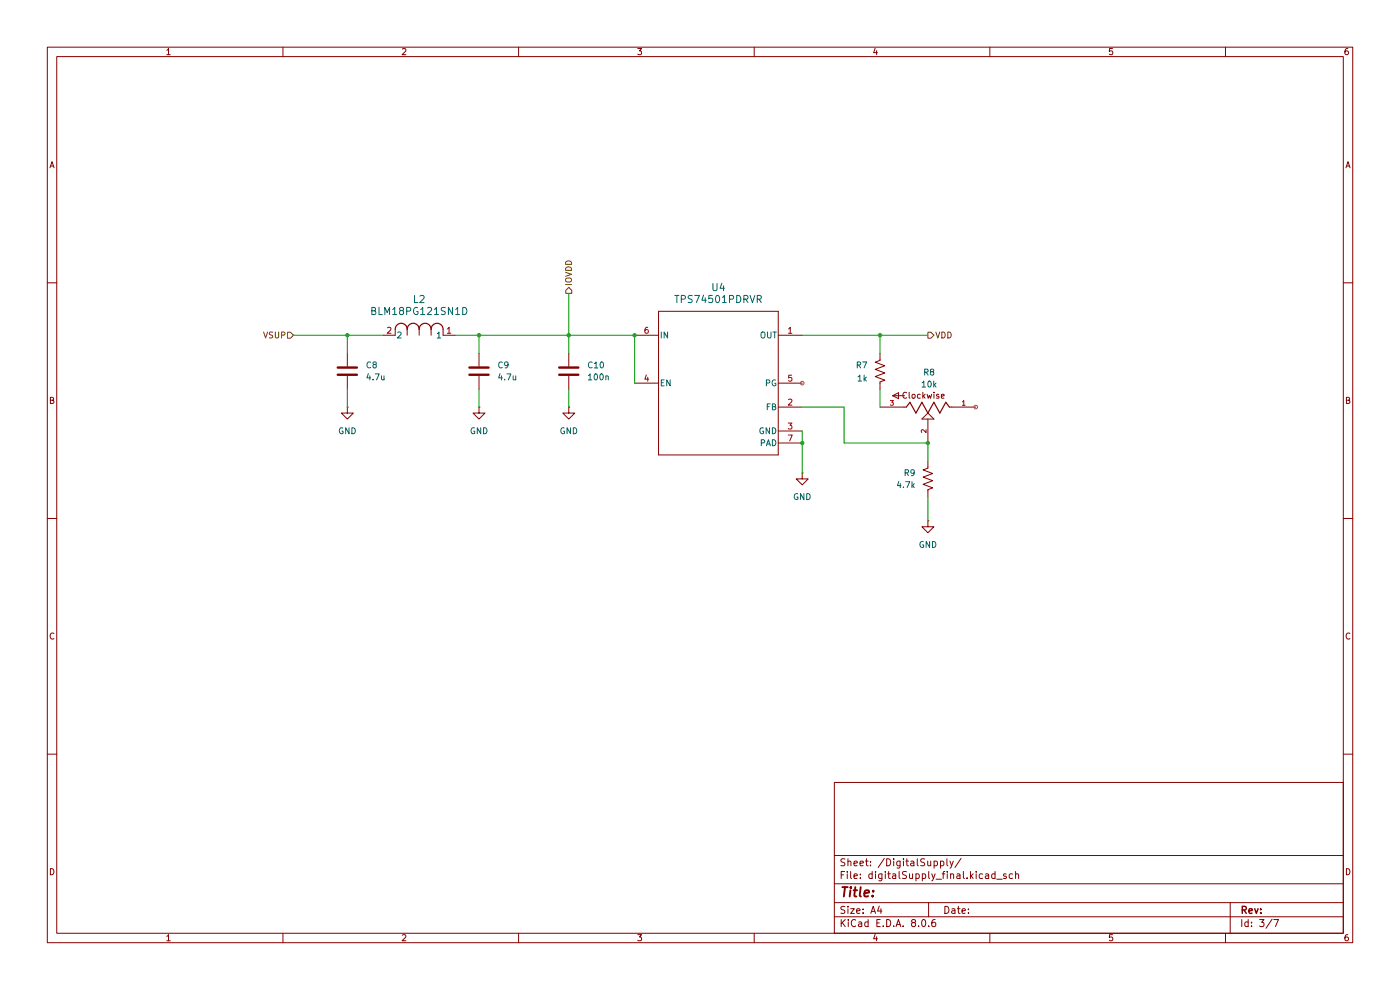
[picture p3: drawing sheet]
(kicad_sch
 (version 20231120)
 (generator "eeschema")
 (generator_version "8.0")
 (paper "A4")
 (lib_symbols
  (symbol "2024-09-16_06-39-17:BLM18PG121SN1D"
   (pin_names
    (offset 0.254)) (exclude_from_sim no) (in_bom yes) (on_board yes)
   (property "Reference" "L" (at 6.985 5.08 0) (effects (font (size 1.524 1.524))))
   (property "Value" "BLM18PG121SN1D" (at 6.985 -2.54 0) (effects (font (size 1.524 1.524))))
   (property "Footprint" "IND_BLM18_0603_MUR" (at 0 0 0) (effects (font (size 1.27 1.27)
    (italic yes)) (hide yes)))
   (property "Datasheet" "BLM18PG121SN1D" (at 0 0 0) (effects (font (size 1.27 1.27)
    (italic yes)) (hide yes)))
   (property "Description" "" (at 0 0 0) (effects (font (size 1.27 1.27)) (hide yes)))
   (property "ki_locked" "" (at 0 0 0) (effects (font (size 1.27 1.27))))
   (symbol "BLM18PG121SN1D_1_1"
    (polyline (pts (xy 2.54 0) (xy 2.54 1.27)) (stroke (width 0.2032) (type default)) (fill (type none)))
    (polyline (pts (xy 5.08 0) (xy 5.08 1.27)) (stroke (width 0.2032) (type default)) (fill (type none)))
    (polyline (pts (xy 7.62 0) (xy 7.62 1.27)) (stroke (width 0.2032) (type default)) (fill (type none)))
    (polyline (pts (xy 10.16 0) (xy 10.16 1.27)) (stroke (width 0.2032) (type default)) (fill (type none)))
    (polyline (pts (xy 12.7 0) (xy 12.7 1.27)) (stroke (width 0.2032) (type default)) (fill (type none)))
    (arc (start 5.08 1.27) (mid 3.81 2.5344) (end 2.54 1.27) (stroke (width 0.254) (type default)) (fill (type none)))
    (arc (start 7.62 1.27) (mid 6.35 2.5344) (end 5.08 1.27) (stroke (width 0.254) (type default)) (fill (type none)))
    (arc (start 10.16 1.27) (mid 8.89 2.5344) (end 7.62 1.27) (stroke (width 0.254) (type default)) (fill (type none)))
    (arc (start 12.7 1.27) (mid 11.43 2.5344) (end 10.16 1.27) (stroke (width 0.254) (type default)) (fill (type none)))
    (pin unspecified line (at 15.24 0 180) (length 2.54) (name "1" (effects (font (size 1.27 1.27)))) (number "1" (effects (font (size 1.27 1.27)))))
    (pin unspecified line (at 0 0 0) (length 2.54) (name "2" (effects (font (size 1.27 1.27)))) (number "2" (effects (font (size 1.27 1.27))))))
   (symbol "BLM18PG121SN1D_1_2"
    (arc (start -1.27 5.08) (mid -2.5344 3.81) (end -1.27 2.54) (stroke (width 0.254) (type default)) (fill (type none)))
    (arc (start -1.27 7.62) (mid -2.5344 6.35) (end -1.27 5.08) (stroke (width 0.254) (type default)) (fill (type none)))
    (arc (start -1.27 10.16) (mid -2.5344 8.89) (end -1.27 7.62) (stroke (width 0.254) (type default)) (fill (type none)))
    (arc (start -1.27 12.7) (mid -2.5344 11.43) (end -1.27 10.16) (stroke (width 0.254) (type default)) (fill (type none)))
    (polyline (pts (xy 0 2.54) (xy -1.27 2.54)) (stroke (width 0.2032) (type default)) (fill (type none)))
    (polyline (pts (xy 0 5.08) (xy -1.27 5.08)) (stroke (width 0.2032) (type default)) (fill (type none)))
    (polyline (pts (xy 0 7.62) (xy -1.27 7.62)) (stroke (width 0.2032) (type default)) (fill (type none)))
    (polyline (pts (xy 0 10.16) (xy -1.27 10.16)) (stroke (width 0.2032) (type default)) (fill (type none)))
    (polyline (pts (xy 0 12.7) (xy -1.27 12.7)) (stroke (width 0.2032) (type default)) (fill (type none)))
    (pin unspecified line (at 0 15.24 270) (length 2.54) (name "1" (effects (font (size 1.27 1.27)))) (number "1" (effects (font (size 1.27 1.27)))))
    (pin unspecified line (at 0 0 90) (length 2.54) (name "2" (effects (font (size 1.27 1.27)))) (number "2" (effects (font (size 1.27 1.27)))))))
  (symbol "Device:C"
   (pin_numbers hide)
   (pin_names
    (offset 0.254)) (exclude_from_sim no) (in_bom yes) (on_board yes)
   (property "Reference" "C" (at 0.635 2.54 0) (effects (font (size 1.27 1.27)) (justify left)))
   (property "Value" "C" (at 0.635 -2.54 0) (effects (font (size 1.27 1.27)) (justify left)))
   (property "Footprint" "" (at 0.9652 -3.81 0) (effects (font (size 1.27 1.27)) (hide yes)))
   (property "Datasheet" "~" (at 0 0 0) (effects (font (size 1.27 1.27)) (hide yes)))
   (property "Description" "Unpolarized capacitor" (at 0 0 0) (effects (font (size 1.27 1.27)) (hide yes)))
   (symbol "C_0_1"
    (polyline (pts (xy -2.032 -0.762) (xy 2.032 -0.762)) (stroke (width 0.508) (type default)) (fill (type none)))
    (polyline (pts (xy -2.032 0.762) (xy 2.032 0.762)) (stroke (width 0.508) (type default)) (fill (type none))))
   (symbol "C_1_1"
    (pin passive line (at 0 3.81 270) (length 2.794) (name "~" (effects (font (size 1.27 1.27)))) (number "1" (effects (font (size 1.27 1.27)))))
    (pin passive line (at 0 -3.81 90) (length 2.794) (name "~" (effects (font (size 1.27 1.27)))) (number "2" (effects (font (size 1.27 1.27)))))))
  (symbol "Device:R_US"
   (pin_numbers hide)
   (pin_names
    (offset 0)) (exclude_from_sim no) (in_bom yes) (on_board yes)
   (property "Reference" "R" (at 2.54 0 90) (effects (font (size 1.27 1.27))))
   (property "Value" "R_US" (at -2.54 0 90) (effects (font (size 1.27 1.27))))
   (property "Footprint" "" (at 1.016 -0.254 90) (effects (font (size 1.27 1.27)) (hide yes)))
   (property "Datasheet" "~" (at 0 0 0) (effects (font (size 1.27 1.27)) (hide yes)))
   (property "Description" "Resistor, US symbol" (at 0 0 0) (effects (font (size 1.27 1.27)) (hide yes)))
   (symbol "R_US_0_1"
    (polyline (pts (xy 0 -2.286) (xy 0 -2.54)) (stroke (width 0) (type default)) (fill (type none)))
    (polyline (pts (xy 0 2.286) (xy 0 2.54)) (stroke (width 0) (type default)) (fill (type none)))
    (polyline (pts (xy 0 -0.762) (xy 1.016 -1.143) (xy 0 -1.524) (xy -1.016 -1.905) (xy 0 -2.286)) (stroke (width 0) (type default)) (fill (type none)))
    (polyline (pts (xy 0 0.762) (xy 1.016 0.381) (xy 0 0) (xy -1.016 -0.381) (xy 0 -0.762)) (stroke (width 0) (type default)) (fill (type none)))
    (polyline (pts (xy 0 2.286) (xy 1.016 1.905) (xy 0 1.524) (xy -1.016 1.143) (xy 0 0.762)) (stroke (width 0) (type default)) (fill (type none))))
   (symbol "R_US_1_1"
    (pin passive line (at 0 3.81 270) (length 1.27) (name "~" (effects (font (size 1.27 1.27)))) (number "1" (effects (font (size 1.27 1.27)))))
    (pin passive line (at 0 -3.81 90) (length 1.27) (name "~" (effects (font (size 1.27 1.27)))) (number "2" (effects (font (size 1.27 1.27)))))))
  (symbol "TPS745_LDO:TPS74501PDRVR"
   (pin_names
    (offset 0.254)) (exclude_from_sim no) (in_bom yes) (on_board yes)
   (property "Reference" "U" (at 0 2.54 0) (effects (font (size 1.524 1.524))))
   (property "Value" "TPS74501PDRVR" (at 0 0 0) (effects (font (size 1.524 1.524))))
   (property "Footprint" "DRV0006A" (at 0 0 0) (effects (font (size 1.27 1.27)
    (italic yes)) (hide yes)))
   (property "Datasheet" "TPS74501PDRVR" (at 0 0 0) (effects (font (size 1.27 1.27)
    (italic yes)) (hide yes)))
   (property "Description" "" (at 0 0 0) (effects (font (size 1.27 1.27)) (hide yes)))
   (property "ki_locked" "" (at 0 0 0) (effects (font (size 1.27 1.27))))
   (symbol "TPS74501PDRVR_0_1"
    (polyline (pts (xy -12.7 -15.24) (xy 12.7 -15.24)) (stroke (width 0.2032) (type default)) (fill (type none)))
    (polyline (pts (xy -12.7 15.24) (xy -12.7 -15.24)) (stroke (width 0.2032) (type default)) (fill (type none)))
    (polyline (pts (xy 12.7 -15.24) (xy 12.7 15.24)) (stroke (width 0.2032) (type default)) (fill (type none)))
    (polyline (pts (xy 12.7 15.24) (xy -12.7 15.24)) (stroke (width 0.2032) (type default)) (fill (type none)))
    (pin power_in line (at 17.78 10.16 180) (length 5.08) (name "OUT" (effects (font (size 1.27 1.27)))) (number "1" (effects (font (size 1.27 1.27)))))
    (pin input line (at 17.78 -5.08 180) (length 5.08) (name "FB" (effects (font (size 1.27 1.27)))) (number "2" (effects (font (size 1.27 1.27)))))
    (pin power_in line (at 17.78 -10.16 180) (length 5.08) (name "GND" (effects (font (size 1.27 1.27)))) (number "3" (effects (font (size 1.27 1.27)))))
    (pin input line (at -17.78 0 0) (length 5.08) (name "EN" (effects (font (size 1.27 1.27)))) (number "4" (effects (font (size 1.27 1.27)))))
    (pin open_collector line (at 17.78 0 180) (length 5.08) (name "PG" (effects (font (size 1.27 1.27)))) (number "5" (effects (font (size 1.27 1.27)))))
    (pin power_in line (at -17.78 10.16 0) (length 5.08) (name "IN" (effects (font (size 1.27 1.27)))) (number "6" (effects (font (size 1.27 1.27)))))
    (pin power_in line (at 17.78 -12.7 180) (length 5.08) (name "PAD" (effects (font (size 1.27 1.27)))) (number "7" (effects (font (size 1.27 1.27)))))))
  (symbol "pot_10turn:PV37W103C01B00"
   (pin_names
    (offset 1.016)) (exclude_from_sim no) (in_bom yes) (on_board yes)
   (property "Reference" "R" (at -10.6887 7.6348 0) (effects (font (size 1.27 1.27)) (justify left bottom)))
   (property "Value" "PV37W103C01B00" (at -10.6887 -5.5953 0) (effects (font (size 1.27 1.27)) (justify left bottom)))
   (property "Footprint" "PV37W103C01B00:TRIM_PV37W103C01B00" (at 0 0 0) (effects (font (size 1.27 1.27)) (justify bottom) (hide yes)))
   (property "Datasheet" "" (at 0 0 0) (effects (font (size 1.27 1.27)) (hide yes)))
   (property "Description" "" (at 0 0 0) (effects (font (size 1.27 1.27)) (hide yes)))
   (property "PARTREV" "08/19" (at 0 0 0) (effects (font (size 1.27 1.27)) (justify bottom) (hide yes)))
   (property "STANDARD" "Manufacturer recommendations" (at 0 0 0) (effects (font (size 1.27 1.27)) (justify bottom) (hide yes)))
   (property "MAXIMUM_PACKAGE_HEIGHT" "7.75 mm" (at 0 0 0) (effects (font (size 1.27 1.27)) (justify bottom) (hide yes)))
   (property "MANUFACTURER" "Bourns" (at 0 0 0) (effects (font (size 1.27 1.27)) (justify bottom) (hide yes)))
   (symbol "PV37W103C01B00_0_0"
    (polyline (pts (xy -4.572 0) (xy -5.08 0)) (stroke (width 0.1524) (type default)) (fill (type none)))
    (polyline (pts (xy -3.81 -1.016) (xy -4.572 0)) (stroke (width 0.254) (type default)) (fill (type none)))
    (polyline (pts (xy -2.54 1.27) (xy -3.81 -1.016)) (stroke (width 0.254) (type default)) (fill (type none)))
    (polyline (pts (xy -1.27 -1.016) (xy -2.54 1.27)) (stroke (width 0.254) (type default)) (fill (type none)))
    (polyline (pts (xy -1.27 2.54) (xy 1.27 2.54)) (stroke (width 0.2032) (type default)) (fill (type none)))
    (polyline (pts (xy 0 1.27) (xy -1.27 -1.016)) (stroke (width 0.254) (type default)) (fill (type none)))
    (polyline (pts (xy 0 1.27) (xy -1.27 2.54)) (stroke (width 0.2032) (type default)) (fill (type none)))
    (polyline (pts (xy 1.27 -1.016) (xy 0 1.27)) (stroke (width 0.254) (type default)) (fill (type none)))
    (polyline (pts (xy 1.27 2.54) (xy 0 1.27)) (stroke (width 0.2032) (type default)) (fill (type none)))
    (polyline (pts (xy 2.54 1.27) (xy 1.27 -1.016)) (stroke (width 0.254) (type default)) (fill (type none)))
    (polyline (pts (xy 3.81 -1.016) (xy 2.54 1.27)) (stroke (width 0.254) (type default)) (fill (type none)))
    (polyline (pts (xy 4.572 0) (xy 3.81 -1.016)) (stroke (width 0.254) (type default)) (fill (type none)))
    (polyline (pts (xy 4.953 -2.413) (xy 7.493 -2.413)) (stroke (width 0.1524) (type default)) (fill (type none)))
    (polyline (pts (xy 5.08 0) (xy 4.572 0)) (stroke (width 0.1524) (type default)) (fill (type none)))
    (polyline (pts (xy 6.223 -3.048) (xy 6.223 -1.778)) (stroke (width 0.1524) (type default)) (fill (type none)))
    (polyline (pts (xy 6.223 -1.778) (xy 7.493 -2.413)) (stroke (width 0.1524) (type default)) (fill (type none)))
    (polyline (pts (xy 7.493 -2.413) (xy 6.223 -3.048)) (stroke (width 0.1524) (type default)) (fill (type none)))
    (text "Clockwise" (at -3.81 -3.175 0) (effects (font (size 1.27 1.27)) (justify left bottom)))
    (pin passive line (at -10.16 0 0) (length 5.08) (name "~" (effects (font (size 1.016 1.016)))) (number "1" (effects (font (size 1.016 1.016)))))
    (pin passive line (at 0 7.62 270) (length 5.08) (name "~" (effects (font (size 1.016 1.016)))) (number "2" (effects (font (size 1.016 1.016)))))
    (pin passive line (at 10.16 0 180) (length 5.08) (name "~" (effects (font (size 1.016 1.016)))) (number "3" (effects (font (size 1.016 1.016)))))))
  (symbol "power:GND"
   (power)
   (pin_numbers hide)
   (pin_names
    (offset 0) hide) (exclude_from_sim no) (in_bom yes) (on_board yes)
   (property "Reference" "#PWR" (at 0 -6.35 0) (effects (font (size 1.27 1.27)) (hide yes)))
   (property "Value" "GND" (at 0 -3.81 0) (effects (font (size 1.27 1.27))))
   (property "Footprint" "" (at 0 0 0) (effects (font (size 1.27 1.27)) (hide yes)))
   (property "Datasheet" "" (at 0 0 0) (effects (font (size 1.27 1.27)) (hide yes)))
   (property "Description" "Power symbol creates a global label with name \"GND\" , ground" (at 0 0 0) (effects (font (size 1.27 1.27)) (hide yes)))
   (symbol "GND_0_1"
    (polyline (pts (xy 0 0) (xy 0 -1.27) (xy 1.27 -1.27) (xy 0 -2.54) (xy -1.27 -1.27) (xy 0 -1.27)) (stroke (width 0) (type default)) (fill (type none))))
   (symbol "GND_1_1"
    (pin power_in line (at 0 0 270) (length 0) (name "~" (effects (font (size 1.27 1.27)))) (number "1" (effects (font (size 1.27 1.27))))))))
 (junction
  (at 170.18 93.98)
  (diameter 0)
  (color 0 0 0 0))
 (junction
  (at 101.6 71.12)
  (diameter 0)
  (color 0 0 0 0))
 (junction
  (at 196.85 93.98)
  (diameter 0)
  (color 0 0 0 0))
 (junction
  (at 134.62 71.12)
  (diameter 0)
  (color 0 0 0 0))
 (junction
  (at 186.69 71.12)
  (diameter 0)
  (color 0 0 0 0))
 (junction
  (at 73.66 71.12)
  (diameter 0)
  (color 0 0 0 0))
 (junction
  (at 120.65 71.12)
  (diameter 0)
  (color 0 0 0 0))
 (wire
  (pts (xy 196.85 105.41) (xy 196.85 110.49))
  (stroke (width 0) (type default)))
 (wire
  (pts (xy 120.65 82.55) (xy 120.65 86.36))
  (stroke (width 0) (type default)))
 (wire
  (pts (xy 62.23 71.12) (xy 73.66 71.12))
  (stroke (width 0) (type default)))
 (wire
  (pts (xy 186.69 71.12) (xy 186.69 74.93))
  (stroke (width 0) (type default)))
 (wire
  (pts (xy 96.52 71.12) (xy 101.6 71.12))
  (stroke (width 0) (type default)))
 (wire
  (pts (xy 134.62 71.12) (xy 134.62 81.28))
  (stroke (width 0) (type default)))
 (wire
  (pts (xy 186.69 71.12) (xy 196.85 71.12))
  (stroke (width 0) (type default)))
 (wire
  (pts (xy 179.07 86.36) (xy 170.18 86.36))
  (stroke (width 0) (type default)))
 (wire
  (pts (xy 120.65 71.12) (xy 134.62 71.12))
  (stroke (width 0) (type default)))
 (wire
  (pts (xy 101.6 71.12) (xy 120.65 71.12))
  (stroke (width 0) (type default)))
 (wire
  (pts (xy 73.66 71.12) (xy 81.28 71.12))
  (stroke (width 0) (type default)))
 (wire
  (pts (xy 101.6 71.12) (xy 101.6 74.93))
  (stroke (width 0) (type default)))
 (wire
  (pts (xy 179.07 93.98) (xy 179.07 86.36))
  (stroke (width 0) (type default)))
 (wire
  (pts (xy 170.18 91.44) (xy 170.18 93.98))
  (stroke (width 0) (type default)))
 (wire
  (pts (xy 179.07 93.98) (xy 196.85 93.98))
  (stroke (width 0) (type default)))
 (wire
  (pts (xy 170.18 71.12) (xy 186.69 71.12))
  (stroke (width 0) (type default)))
 (wire
  (pts (xy 101.6 82.55) (xy 101.6 86.36))
  (stroke (width 0) (type default)))
 (wire
  (pts (xy 120.65 71.12) (xy 120.65 62.23))
  (stroke (width 0) (type default)))
 (wire
  (pts (xy 120.65 71.12) (xy 120.65 74.93))
  (stroke (width 0) (type default)))
 (wire
  (pts (xy 73.66 82.55) (xy 73.66 86.36))
  (stroke (width 0) (type default)))
 (wire
  (pts (xy 196.85 93.98) (xy 196.85 97.79))
  (stroke (width 0) (type default)))
 (wire
  (pts (xy 186.69 82.55) (xy 186.69 86.36))
  (stroke (width 0) (type default)))
 (wire
  (pts (xy 73.66 71.12) (xy 73.66 74.93))
  (stroke (width 0) (type default)))
 (wire
  (pts (xy 170.18 93.98) (xy 170.18 100.33))
  (stroke (width 0) (type default)))
 (hierarchical_label "VSUP"
  (shape input)
  (at 62.23 71.12 180)
  (fields_autoplaced yes)
  (effects (font (size 1.27 1.27)) (justify right)))
 (hierarchical_label "VDD"
  (shape output)
  (at 196.85 71.12 0)
  (fields_autoplaced yes)
  (effects (font (size 1.27 1.27)) (justify left)))
 (hierarchical_label "IOVDD"
  (shape output)
  (at 120.65 62.23 90)
  (fields_autoplaced yes)
  (effects (font (size 1.27 1.27)) (justify left)))
 (symbol
  (lib_id "pot_10turn:PV37W103C01B00")
  (at 196.85 86.36 180)
  (unit 1)
  (exclude_from_sim no)
  (in_bom yes)
  (on_board yes)
  (dnp no)
  (property "Reference" "R8" (at 197.104 78.994 0) (effects (font (size 1.27 1.27))))
  (property "Value" "10k" (at 197.104 81.534 0) (effects (font (size 1.27 1.27))))
  (property "Footprint" "ECE628_lib:potentiometer_10turn" (at 196.85 86.36 0) (effects (font (size 1.27 1.27)) (justify bottom) (hide yes)))
  (property "Datasheet" "" (at 196.85 86.36 0) (effects (font (size 1.27 1.27)) (hide yes)))
  (property "Description" "" (at 196.85 86.36 0) (effects (font (size 1.27 1.27)) (hide yes)))
  (property "PARTREV" "08/19" (at 196.85 86.36 0) (effects (font (size 1.27 1.27)) (justify bottom) (hide yes)))
  (property "STANDARD" "Manufacturer recommendations" (at 196.85 86.36 0) (effects (font (size 1.27 1.27)) (justify bottom) (hide yes)))
  (property "MAXIMUM_PACKAGE_HEIGHT" "7.75 mm" (at 196.85 86.36 0) (effects (font (size 1.27 1.27)) (justify bottom) (hide yes)))
  (property "MANUFACTURER" "Bourns" (at 196.85 86.36 0) (effects (font (size 1.27 1.27)) (justify bottom) (hide yes)))
  (property "Sim.Device" "R" (at 196.85 86.36 0) (effects (font (size 1.27 1.27)) (hide yes)))
  (property "Sim.Type" "POT" (at 196.85 86.36 0) (effects (font (size 1.27 1.27)) (hide yes)))
  (property "Sim.Pins" "1=r0 2=wiper 3=r1" (at 196.85 86.36 0) (effects (font (size 1.27 1.27)) (hide yes)))
  (property "Sim.Params" "r=10k pos=0.5" (at 196.85 86.36 0) (effects (font (size 1.27 1.27)) (hide yes)))
  (pin "1")
  (pin "3")
  (pin "2")
  (instances (project "board_main" (path "" (reference "R8") (unit 1))) (project "" (path "" (reference "R?") (unit 1)))))
 (symbol
  (lib_id "Device:C")
  (at 101.6 78.74 0)
  (unit 1)
  (exclude_from_sim no)
  (in_bom yes)
  (on_board yes)
  (dnp no)
  (fields_autoplaced yes)
  (property "Reference" "C9" (at 105.41 77.4699 0) (effects (font (size 1.27 1.27)) (justify left)))
  (property "Value" "4.7u" (at 105.41 80.0099 0) (effects (font (size 1.27 1.27)) (justify left)))
  (property "Footprint" "Capacitor_SMD:C_0603_1608Metric" (at 102.5652 82.55 0) (effects (font (size 1.27 1.27)) (hide yes)))
  (property "Datasheet" "~" (at 101.6 78.74 0) (effects (font (size 1.27 1.27)) (hide yes)))
  (property "Description" "Unpolarized capacitor" (at 101.6 78.74 0) (effects (font (size 1.27 1.27)) (hide yes)))
  (pin "2")
  (pin "1")
  (instances (project "board_main" (path "" (reference "C9") (unit 1))) (project "digitalSupply_final_sim" (path "" (reference "C?") (unit 1)))))
 (symbol
  (lib_id "Device:C")
  (at 73.66 78.74 0)
  (unit 1)
  (exclude_from_sim no)
  (in_bom yes)
  (on_board yes)
  (dnp no)
  (fields_autoplaced yes)
  (property "Reference" "C8" (at 77.47 77.4699 0) (effects (font (size 1.27 1.27)) (justify left)))
  (property "Value" "4.7u" (at 77.47 80.0099 0) (effects (font (size 1.27 1.27)) (justify left)))
  (property "Footprint" "Capacitor_SMD:C_0603_1608Metric" (at 74.6252 82.55 0) (effects (font (size 1.27 1.27)) (hide yes)))
  (property "Datasheet" "~" (at 73.66 78.74 0) (effects (font (size 1.27 1.27)) (hide yes)))
  (property "Description" "Unpolarized capacitor" (at 73.66 78.74 0) (effects (font (size 1.27 1.27)) (hide yes)))
  (pin "2")
  (pin "1")
  (instances (project "board_main" (path "" (reference "C8") (unit 1))) (project "digitalSupply_final_sim" (path "" (reference "C?") (unit 1)))))
 (symbol
  (lib_id "Device:C")
  (at 120.65 78.74 0)
  (unit 1)
  (exclude_from_sim no)
  (in_bom yes)
  (on_board yes)
  (dnp no)
  (fields_autoplaced yes)
  (property "Reference" "C10" (at 124.46 77.4699 0) (effects (font (size 1.27 1.27)) (justify left)))
  (property "Value" "100n" (at 124.46 80.0099 0) (effects (font (size 1.27 1.27)) (justify left)))
  (property "Footprint" "Capacitor_SMD:C_0402_1005Metric" (at 121.6152 82.55 0) (effects (font (size 1.27 1.27)) (hide yes)))
  (property "Datasheet" "~" (at 120.65 78.74 0) (effects (font (size 1.27 1.27)) (hide yes)))
  (property "Description" "Unpolarized capacitor" (at 120.65 78.74 0) (effects (font (size 1.27 1.27)) (hide yes)))
  (pin "2")
  (pin "1")
  (instances (project "board_main" (path "" (reference "C10") (unit 1))) (project "digitalSupply_final_sim" (path "" (reference "C?") (unit 1)))))
 (symbol
  (lib_id "power:GND")
  (at 101.6 86.36 0)
  (unit 1)
  (exclude_from_sim no)
  (in_bom yes)
  (on_board yes)
  (dnp no)
  (fields_autoplaced yes)
  (property "Reference" "#PWR011" (at 101.6 92.71 0) (effects (font (size 1.27 1.27)) (hide yes)))
  (property "Value" "GND" (at 101.6 91.44 0) (effects (font (size 1.27 1.27))))
  (property "Footprint" "" (at 101.6 86.36 0) (effects (font (size 1.27 1.27)) (hide yes)))
  (property "Datasheet" "" (at 101.6 86.36 0) (effects (font (size 1.27 1.27)) (hide yes)))
  (property "Description" "Power symbol creates a global label with name \"GND\" , ground" (at 101.6 86.36 0) (effects (font (size 1.27 1.27)) (hide yes)))
  (pin "1")
  (instances (project "board_main" (path "" (reference "#PWR011") (unit 1))) (project "digitalSupply_final" (path "" (reference "#PWR?") (unit 1)))))
 (symbol
  (lib_id "2024-09-16_06-39-17:BLM18PG121SN1D")
  (at 81.28 71.12 0)
  (unit 1)
  (exclude_from_sim no)
  (in_bom yes)
  (on_board yes)
  (dnp no)
  (fields_autoplaced yes)
  (property "Reference" "L2" (at 88.9 63.5 0) (effects (font (size 1.524 1.524))))
  (property "Value" "BLM18PG121SN1D" (at 88.9 66.04 0) (effects (font (size 1.524 1.524))))
  (property "Footprint" "ferriteBead120OhmFootprints:IND_BLM18_0603_MUR" (at 81.28 71.12 0) (effects (font (size 1.27 1.27)
    (italic yes)) (hide yes)))
  (property "Datasheet" "BLM18PG121SN1D" (at 81.28 71.12 0) (effects (font (size 1.27 1.27)
    (italic yes)) (hide yes)))
  (property "Description" "" (at 81.28 71.12 0) (effects (font (size 1.27 1.27)) (hide yes)))
  (property "Sim.Library" "/home/maxwell/github-repos/sp-24-EE628/6_Test/2_PCB/test_board_1/TestBoardEDA/models/BLM18PG121SN1.mod" (at 81.28 71.12 0) (effects (font (size 1.27 1.27)) (hide yes)))
  (property "Sim.Name" "BLM18PG121SN1" (at 81.28 71.12 0) (effects (font (size 1.27 1.27)) (hide yes)))
  (property "Sim.Device" "SUBCKT" (at 81.28 71.12 0) (effects (font (size 1.27 1.27)) (hide yes)))
  (property "Sim.Pins" "1=port1 2=port2" (at 81.28 71.12 0) (effects (font (size 1.27 1.27)) (hide yes)))
  (pin "2")
  (pin "1")
  (instances (project "board_main" (path "" (reference "L2") (unit 1))) (project "digitalSupply_final" (path "" (reference "L?") (unit 1)))))
 (symbol
  (lib_id "Device:R_US")
  (at 186.69 78.74 0)
  (mirror y)
  (unit 1)
  (exclude_from_sim no)
  (in_bom yes)
  (on_board yes)
  (dnp no)
  (property "Reference" "R7" (at 184.15 77.4699 0) (effects (font (size 1.27 1.27)) (justify left)))
  (property "Value" "1k" (at 184.15 80.264 0) (effects (font (size 1.27 1.27)) (justify left)))
  (property "Footprint" "Resistor_SMD:R_0402_1005Metric" (at 185.674 78.994 90) (effects (font (size 1.27 1.27)) (hide yes)))
  (property "Datasheet" "~" (at 186.69 78.74 0) (effects (font (size 1.27 1.27)) (hide yes)))
  (property "Description" "Resistor, US symbol" (at 186.69 78.74 0) (effects (font (size 1.27 1.27)) (hide yes)))
  (pin "2")
  (pin "1")
  (instances (project "board_main" (path "" (reference "R7") (unit 1)))))
 (symbol
  (lib_id "power:GND")
  (at 120.65 86.36 0)
  (unit 1)
  (exclude_from_sim no)
  (in_bom yes)
  (on_board yes)
  (dnp no)
  (fields_autoplaced yes)
  (property "Reference" "#PWR012" (at 120.65 92.71 0) (effects (font (size 1.27 1.27)) (hide yes)))
  (property "Value" "GND" (at 120.65 91.44 0) (effects (font (size 1.27 1.27))))
  (property "Footprint" "" (at 120.65 86.36 0) (effects (font (size 1.27 1.27)) (hide yes)))
  (property "Datasheet" "" (at 120.65 86.36 0) (effects (font (size 1.27 1.27)) (hide yes)))
  (property "Description" "Power symbol creates a global label with name \"GND\" , ground" (at 120.65 86.36 0) (effects (font (size 1.27 1.27)) (hide yes)))
  (pin "1")
  (instances (project "board_main" (path "" (reference "#PWR012") (unit 1))) (project "digitalSupply_final" (path "" (reference "#PWR?") (unit 1)))))
 (symbol
  (lib_id "power:GND")
  (at 73.66 86.36 0)
  (unit 1)
  (exclude_from_sim no)
  (in_bom yes)
  (on_board yes)
  (dnp no)
  (fields_autoplaced yes)
  (property "Reference" "#PWR010" (at 73.66 92.71 0) (effects (font (size 1.27 1.27)) (hide yes)))
  (property "Value" "GND" (at 73.66 91.44 0) (effects (font (size 1.27 1.27))))
  (property "Footprint" "" (at 73.66 86.36 0) (effects (font (size 1.27 1.27)) (hide yes)))
  (property "Datasheet" "" (at 73.66 86.36 0) (effects (font (size 1.27 1.27)) (hide yes)))
  (property "Description" "Power symbol creates a global label with name \"GND\" , ground" (at 73.66 86.36 0) (effects (font (size 1.27 1.27)) (hide yes)))
  (pin "1")
  (instances (project "board_main" (path "" (reference "#PWR010") (unit 1))) (project "digitalSupply_final" (path "" (reference "#PWR?") (unit 1)))))
 (symbol
  (lib_id "Device:R_US")
  (at 196.85 101.6 0)
  (mirror y)
  (unit 1)
  (exclude_from_sim no)
  (in_bom yes)
  (on_board yes)
  (dnp no)
  (property "Reference" "R9" (at 194.31 100.3299 0) (effects (font (size 1.27 1.27)) (justify left)))
  (property "Value" "4.7k" (at 194.31 102.8699 0) (effects (font (size 1.27 1.27)) (justify left)))
  (property "Footprint" "Resistor_SMD:R_0402_1005Metric" (at 195.834 101.854 90) (effects (font (size 1.27 1.27)) (hide yes)))
  (property "Datasheet" "~" (at 196.85 101.6 0) (effects (font (size 1.27 1.27)) (hide yes)))
  (property "Description" "Resistor, US symbol" (at 196.85 101.6 0) (effects (font (size 1.27 1.27)) (hide yes)))
  (pin "2")
  (pin "1")
  (instances (project "board_main" (path "" (reference "R9") (unit 1)))))
 (symbol
  (lib_id "power:GND")
  (at 170.18 100.33 0)
  (unit 1)
  (exclude_from_sim no)
  (in_bom yes)
  (on_board yes)
  (dnp no)
  (fields_autoplaced yes)
  (property "Reference" "#PWR013" (at 170.18 106.68 0) (effects (font (size 1.27 1.27)) (hide yes)))
  (property "Value" "GND" (at 170.18 105.41 0) (effects (font (size 1.27 1.27))))
  (property "Footprint" "" (at 170.18 100.33 0) (effects (font (size 1.27 1.27)) (hide yes)))
  (property "Datasheet" "" (at 170.18 100.33 0) (effects (font (size 1.27 1.27)) (hide yes)))
  (property "Description" "Power symbol creates a global label with name \"GND\" , ground" (at 170.18 100.33 0) (effects (font (size 1.27 1.27)) (hide yes)))
  (pin "1")
  (instances (project "board_main" (path "" (reference "#PWR013") (unit 1))) (project "digitalSupply_final" (path "" (reference "#PWR?") (unit 1)))))
 (symbol
  (lib_id "TPS745_LDO:TPS74501PDRVR")
  (at 152.4 81.28 0)
  (unit 1)
  (exclude_from_sim no)
  (in_bom yes)
  (on_board yes)
  (dnp no)
  (fields_autoplaced yes)
  (property "Reference" "U4" (at 152.4 60.96 0) (effects (font (size 1.524 1.524))))
  (property "Value" "TPS74501PDRVR" (at 152.4 63.5 0) (effects (font (size 1.524 1.524))))
  (property "Footprint" "tps745Footprints:DRV0006A_NV" (at 152.4 81.28 0) (effects (font (size 1.27 1.27)
    (italic yes)) (hide yes)))
  (property "Datasheet" "TPS74501PDRVR" (at 152.4 81.28 0) (effects (font (size 1.27 1.27)
    (italic yes)) (hide yes)))
  (property "Description" "" (at 152.4 81.28 0) (effects (font (size 1.27 1.27)) (hide yes)))
  (property "Sim.Library" "/home/maxwell/github-repos/sp-24-EE628/6_Test/2_PCB/test_board_1/TestBoardEDA/models/TPS74501P_TRANS.lib" (at 152.4 81.28 0) (effects (font (size 1.27 1.27)) (hide yes)))
  (property "Sim.Name" "TPS74501P_TRANS" (at 152.4 81.28 0) (effects (font (size 1.27 1.27)) (hide yes)))
  (property "Sim.Device" "SUBCKT" (at 152.4 81.28 0) (effects (font (size 1.27 1.27)) (hide yes)))
  (property "Sim.Pins" "1=VOUT 2=FB 3=GND 4=EN 5=PG 6=VIN" (at 152.4 81.28 0) (effects (font (size 1.27 1.27)) (hide yes)))
  (pin "6")
  (pin "4")
  (pin "3")
  (pin "1")
  (pin "2")
  (pin "5")
  (pin "7")
  (instances (project "board_main" (path "" (reference "U4") (unit 1))) (project "digitalSupply_final" (path "" (reference "U?") (unit 1)))))
 (symbol
  (lib_id "power:GND")
  (at 196.85 110.49 0)
  (unit 1)
  (exclude_from_sim no)
  (in_bom yes)
  (on_board yes)
  (dnp no)
  (fields_autoplaced yes)
  (property "Reference" "#PWR014" (at 196.85 116.84 0) (effects (font (size 1.27 1.27)) (hide yes)))
  (property "Value" "GND" (at 196.85 115.57 0) (effects (font (size 1.27 1.27))))
  (property "Footprint" "" (at 196.85 110.49 0) (effects (font (size 1.27 1.27)) (hide yes)))
  (property "Datasheet" "" (at 196.85 110.49 0) (effects (font (size 1.27 1.27)) (hide yes)))
  (property "Description" "Power symbol creates a global label with name \"GND\" , ground" (at 196.85 110.49 0) (effects (font (size 1.27 1.27)) (hide yes)))
  (pin "1")
  (instances (project "board_main" (path "" (reference "#PWR014") (unit 1))) (project "digitalSupply_final" (path "" (reference "#PWR?") (unit 1))))))
